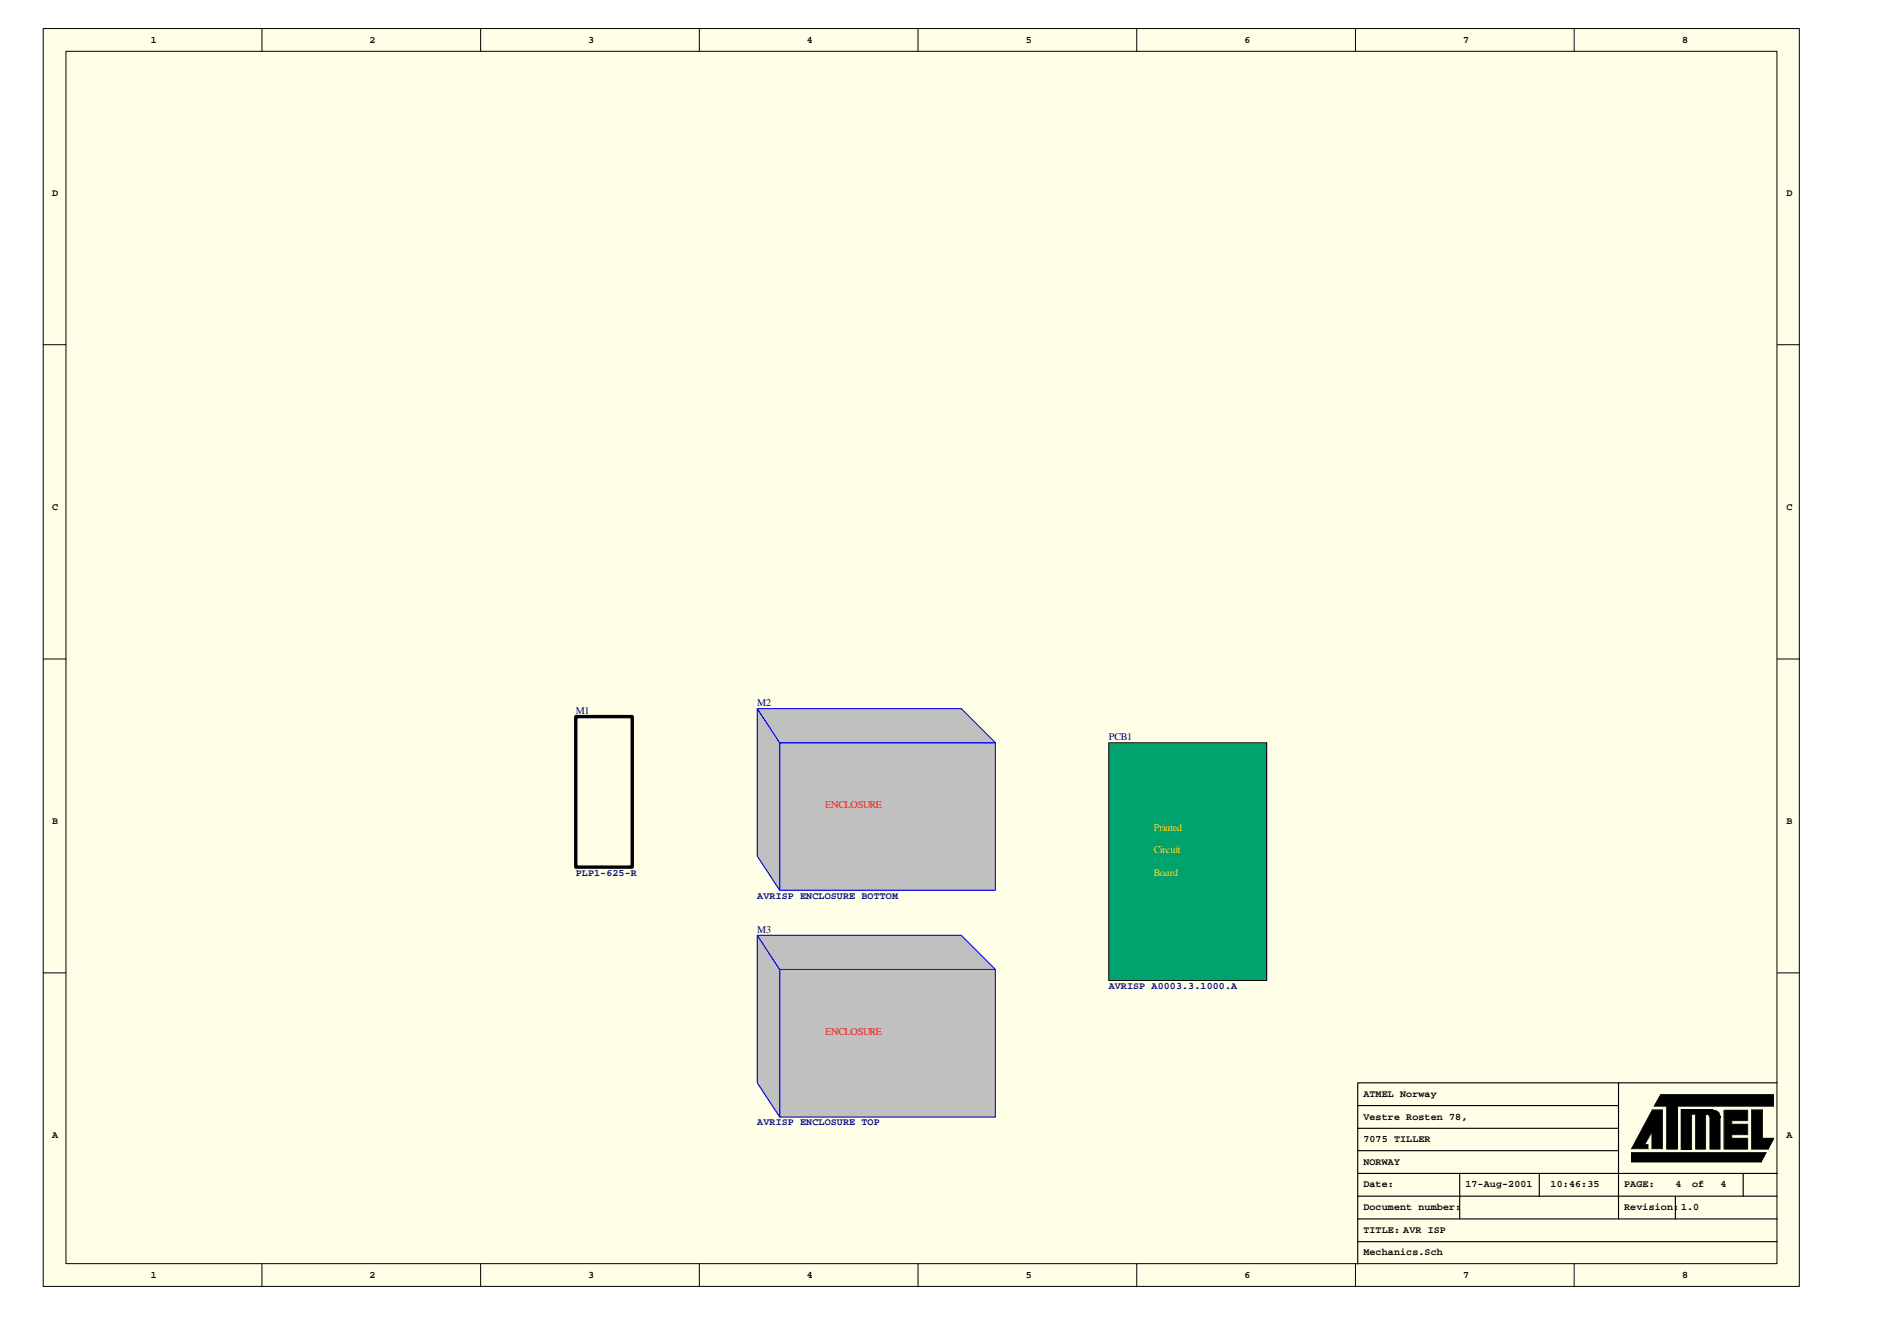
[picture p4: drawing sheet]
<svg xmlns="http://www.w3.org/2000/svg" width="420mm" height="297mm" viewBox="0 0 420 297" stroke-linecap="round" stroke-linejoin="round" font-family="sans-serif">
<path d="M9.7 6.4h392.2v280.9h-392.2z" fill="#ffffe8"/>
<g fill="none" stroke="#000" stroke-width=".22">
<path d="M9.7 6.4h392.2v280.9h-392.2zM14.7 11.5h382.2v270.7h-382.2zM58.5 6.4v5.1M107.4 6.4v5.1M156.2 6.4v5.1M205.1 6.4v5.1M253.9 6.4v5.1M302.8 6.4v5.1M351.6 6.4v5.1M9.7 77h5M397 77h5M9.7 147.2h5"/>
<path d="M397 147.2h5M9.7 217.3h5M397 217.3h5M375.5 256.7h2.4M58.5 282.3v5.1M107.4 282.3v5.1M156.2 282.3v5.1M205.1 282.3v5.1M253.9 282.3v5.1M302.8 282.3v5.1M351.6 282.3v5.1"/>
</g>
<g fill="none" stroke="#000" stroke-width=".25">
<path d="M303.3 257v5.1M303.3 257h58.2M361.5 252h-58.2v5M361.5 246.9h-58.2v5.1M361.5 241.8h-58.2v5.1M375.5 247.9h6.9M397 241.8h-35.5v30.4M326.1 262.1v10.1M343.8 262.1v5.1M374.2 267.2v5M389.4 262.1v5.1M397 277.3h-93.7v5"/>
<path d="M397 272.2h-93.7v5.1M397 262.1h-93.7v5.1M397 267.2h-93.7v5"/>
</g>
<g fill="#000">
<path d="M364.3 257.4h30.2l-1.1 2.1h-29.1z" fill-rule="evenodd"/>
<path d="M369.1 247.9h2.2v8.7h-2.3v-3.8l-1.6 2.8h.7v1h-3.7z" fill-rule="evenodd"/>
<path d="M371 244.4h25.2v2.6h-21.5v9.7h-2.4v-9.7h-2.8z" fill-rule="evenodd"/>
<path d="M375.5 247.9h7.6l.9 .6 .2 .7v7.5h-2.3v-7.1a.76 .76 0 0 0-.9-.7v7.8h-2.3v-7.8h-.8v7.8h-2.4z" fill-rule="evenodd"/>
<path d="M385 247.9h.2l-.1 8.8h-.1z" fill-rule="evenodd"/>
<path d="M385 247.9l5.4-.1v.2z" fill-rule="evenodd"/>
<path d="M386.8 254.1h3.6v.2h-3.6z" fill-rule="evenodd"/>
<path d="M386.8 251h3.6v.1h-3.6z" fill-rule="evenodd"/>
<path d="M386.8 253.4h.1v.8h-.1z" fill-rule="evenodd"/>
<path d="M386.8 250.3h.1v.8h-.1z" fill-rule="evenodd"/>
<path d="M385.1 256.6l5.4 .1h-5.4z" fill-rule="evenodd"/>
<path d="M386.8 253.4h3.7l-3.7 .1z" fill-rule="evenodd"/>
<path d="M386.8 250.2l3.7 .1-3.7 .1z" fill-rule="evenodd"/>
<path d="M385.1 247.9h5.3v2.4h-3.6v.8h3.6v2.3h-3.6v.8h3.6v2.5h-5.3z" fill-rule="evenodd"/>
<path d="M390.4 254.1l.1 2.6h-.2z" fill-rule="evenodd"/>
<path d="M390.4 251l.1 2.4h-.2z" fill-rule="evenodd"/>
<path d="M390.4 247.8l.1 2.5h-.2z" fill-rule="evenodd"/>
<path d="M391.2 247.9h2.5v6.4h2.5l-1.2 2.4h-3.8z" fill-rule="evenodd"/>
</g>
<g fill="#000">
<path d="M364.3 257.4h.1l-.1 2.2zM369 247.8l.1 .1-4.6 8.8-.1-.2-.1 .2h.1l-.1-.1zM364.3 257.3h30.2v.2h-30.2zM367.4 255.6h.7v.1h-.8h.2zM364.4 256.5h3.7l-.1 .1 .2 .1h-3.8zM368 255.6l.1 .1 .1-.1v1h-.2zM368.9 252.8h.2l-.1 3.9zM369.1 252.4v.4h-.2h.2l-1.6 2.9-.2-.1 1.6-2.8h.2h-.2zM369 247.8h2.3v.2h-2.2zM369.5 246.9h2.8v.3h-2.8l-.1-.2 .1 .2h-.2l.1-.2 .2 .1zM370.9 244.3l.2 .2-1.5 2.6-.2-.1zM369 256.5h2.3v.1l.1 .1h-2.4z"/>
<path d="M371.3 247.8l.1 8.8h-.1zM372.2 256.7l2.5-.1v.1zM372.2 247l.1 .2 .1-.3v9.8h-.2zM374.6 247h.2v9.7l-.1-.1-.1 .1zM374.6 246.9h21.6v.3h-21.5l.1-.2zM375.5 256.6l-.1 .1h.2zM375.4 247.8l.1 .2 .1-.1v8.8h-.2zM377.8 248.9h.2v7.8l-.1-.1-.1 .1zM377.8 248.8h.9v.1h-.8h.1zM378.7 256.6h2.3v.1h-2.4h.2zM378.7 248.8l.1 7.9h-.2zM380.9 248.9h.2v7.8l-.1-.1-.1 .1z"/>
<path d="M381.1 248.8l.1 .1zM381.1 248.8v.1zM380.9 248.7l.2 .2zM381.2 248.8l.1 .1zM381.3 248.8h.1l-.1 .1zM381.3 248.8v.1zM381.4 248.8v.2zM381.5 248.9l-.1 .1zM381.6 248.9l.1 .2h-.2zM381.6 248.9l-.1 .2zM381.8 249.1l.1 .2-.1 .1zM381.8 249l-.1 .3z"/>
<path d="M381.7 248.9l.1 .2-.1 .1zM381.8 249.5h.2zM381.8 249.5l.1-.1 .1 .1zM381.8 249.4l.1-.1zM381.9 256.6h2.3v.1h-2.4h.2zM381.8 249.6l.2-.1v7.2h-.2zM382.4 247.8h.2l-.1 .2zM382.6 247.8h.2l-.1 .2h-.2zM382.8 247.8h.1v.2h-.2zM382.9 247.8h.2l-.1 .3-.1-.1zM383 248l.3-.1v.2zM383.3 247.9l.2 .1-.1 .2-.2-.1z"/>
<path d="M383.5 248l.1 .1-.1 .2-.1-.1zM383.6 248.1l.2 .1-.2 .2zM383.8 248.2l.1 .2h-.2zM383.7 248.4h.3l-.1 .2zM384 248.4l.1 .2-.1 .1zM384 248.7l.1-.1-.1 .3zM384.1 248.8l.1 .1-.2 .1zM384.1 249.6h.2v7.1l-.1-.1-.1 .1zM384 249l.2-.1 .1 .2-.2 .1zM384.1 249.2l.2-.1v.3h-.2zM384.1 249.4h.2v.2h-.2zM391.2 247.9h.1l-.1 8.8z"/>
<path d="M391.2 247.8v.1v-.1h2.5v.2h-2.5zM364.3 259.4h29.1v.2h-29.1zM393.7 254.1h2.5v.3h-2.6l.2-.1zM393.7 247.8l.1 6.5h-.2zM394.5 257.3v.2v-.2l.1 .1-.1-.1 .1 .1-1.2 2.2-.1-.2zM391.2 256.6l3.9 .1h-3.9zM396.2 254.1l.1 .2-.1-.2 .1 .2-1.2 2.4-.2-.1 1.3-2.4v.2zM396.2 244.4h.1v2.8l-.1-.3v.1zM371 244.3l25.3 .1-25.3 .1z"/>
</g>
<path d="M128.6 160h12.6v33.7h-12.6z" fill="none" stroke="#000" stroke-width=".76" stroke-linecap="butt"/>
<path d="M169.2 158.3h45.5l7.6 7.6M174.2 165.9h48.1v32.9h-48.1zM174.2 165.9l-5-7.6v32.9l5 7.6" fill="none" stroke="#808080" stroke-width=".25"/>
<g fill="#c0c0c0" stroke="#00f" stroke-width=".22">
<path d="M174.2 165.9h48.1v32.9h-48.1z" fill-rule="evenodd"/>
<path d="M169.2 158.3l5 7.6v32.9l-5-7.6z" fill-rule="evenodd"/>
<path d="M169.2 158.3h45.5l7.6 7.6h-48.1z" fill-rule="evenodd"/>
</g>
<path d="M169.2 208.9h45.5l7.6 7.6M174.2 216.5h48.1v33h-48.1zM174.2 216.5l-5-7.6v32.9l5 7.7" fill="none" stroke="#808080" stroke-width=".25"/>
<g fill="#c0c0c0" stroke="#00f" stroke-width=".22">
<path d="M174.2 216.5h48.1v33h-48.1z" fill-rule="evenodd"/>
<path d="M169.2 208.9l5 7.6v33l-5-7.7z" fill-rule="evenodd"/>
<path d="M169.2 208.9h45.5l7.6 7.6h-48.1z" fill-rule="evenodd"/>
</g>
<path d="M247.7 166h35.3v53h-35.3z" fill="#00a36e"/>
<path d="M247.6 165.9h35.4v53.1h-35.4z" fill="none" stroke="#000" stroke-width=".22"/>
<g font-size="2.3" fill="#000080">
<text x="128.6" y="159.5">M1</text>
<text x="169.2" y="157.7">M2</text>
<text x="247.6" y="165.3">PCB1</text>
<text x="169.2" y="208.3">M3</text>
</g>
<g font-size="2.3" fill="#f00">
<text x="184.3" y="180.5">ENCLOSURE</text>
<text x="184.3" y="231.1">ENCLOSURE</text>
</g>
<g font-size="2.3" fill="#ffd900">
<text x="257.7" y="185.5">Printed</text>
<text x="257.7" y="190.6">Circuit</text>
<text x="257.7" y="195.7">Board</text>
</g>
<g font-size="2.2">
<text x="33.7" y="9.5">1</text>
<text x="82.5" y="9.5">2</text>
<text x="131.4" y="9.5">3</text>
<text x="180.3" y="9.5">4</text>
<text x="229.1" y="9.5">5</text>
<text x="278" y="9.5">6</text>
<text x="326.8" y="9.5">7</text>
<text x="375.8" y="9.5">8</text>
<text x="11.7" y="43.7">D</text>
<text x="399" y="43.7">D</text>
<text x="11.7" y="113.8">C</text>
<text x="399" y="113.8">C</text>
<text x="11.7" y="183.9">B</text>
<text x="399" y="183.9">B</text>
<text x="304.5" y="245">ATMEL Norway</text>
<text x="304.5" y="250">Vestre Rosten 78,</text>
<text x="11.7" y="254.1">A</text>
<text x="304.5" y="255">7075 TILLER</text>
<text x="399" y="254.1">A</text>
<text x="304.5" y="260.1">NORWAY</text>
<text x="304.5" y="265.2">Date:</text>
<text x="327.3" y="265.2">17-Aug-2001</text>
<text x="346.4" y="265.2">10:46:35</text>
<text x="362.8" y="265.2">PAGE:</text>
<text x="374.2" y="265.2">4</text>
<text x="378" y="265.2">of</text>
<text x="384.3" y="265.2">4</text>
<text x="304.5" y="275.4">TITLE: AVR ISP</text>
<text x="304.5" y="270.3">Document number:</text>
<text x="362.8" y="270.3">Revision: 1.0</text>
<text x="304.5" y="280.4">Mechanics.Sch</text>
<text x="33.7" y="285.4">1</text>
<text x="82.5" y="285.4">2</text>
<text x="131.4" y="285.4">3</text>
<text x="180.3" y="285.4">4</text>
<text x="229.1" y="285.4">5</text>
<text x="278" y="285.4">6</text>
<text x="326.8" y="285.4">7</text>
<text x="375.8" y="285.4">8</text>
</g>
<g font-size="2.2" fill="#000080">
<text x="128.6" y="195.6">PLP1-625-R</text>
<text x="169.2" y="200.7">AVRISP ENCLOSURE BOTTOM</text>
<text x="247.6" y="220.9">AVRISP A0003.3.1000.A</text>
<text x="169.2" y="251.3">AVRISP ENCLOSURE TOP</text>
</g>
</svg>
